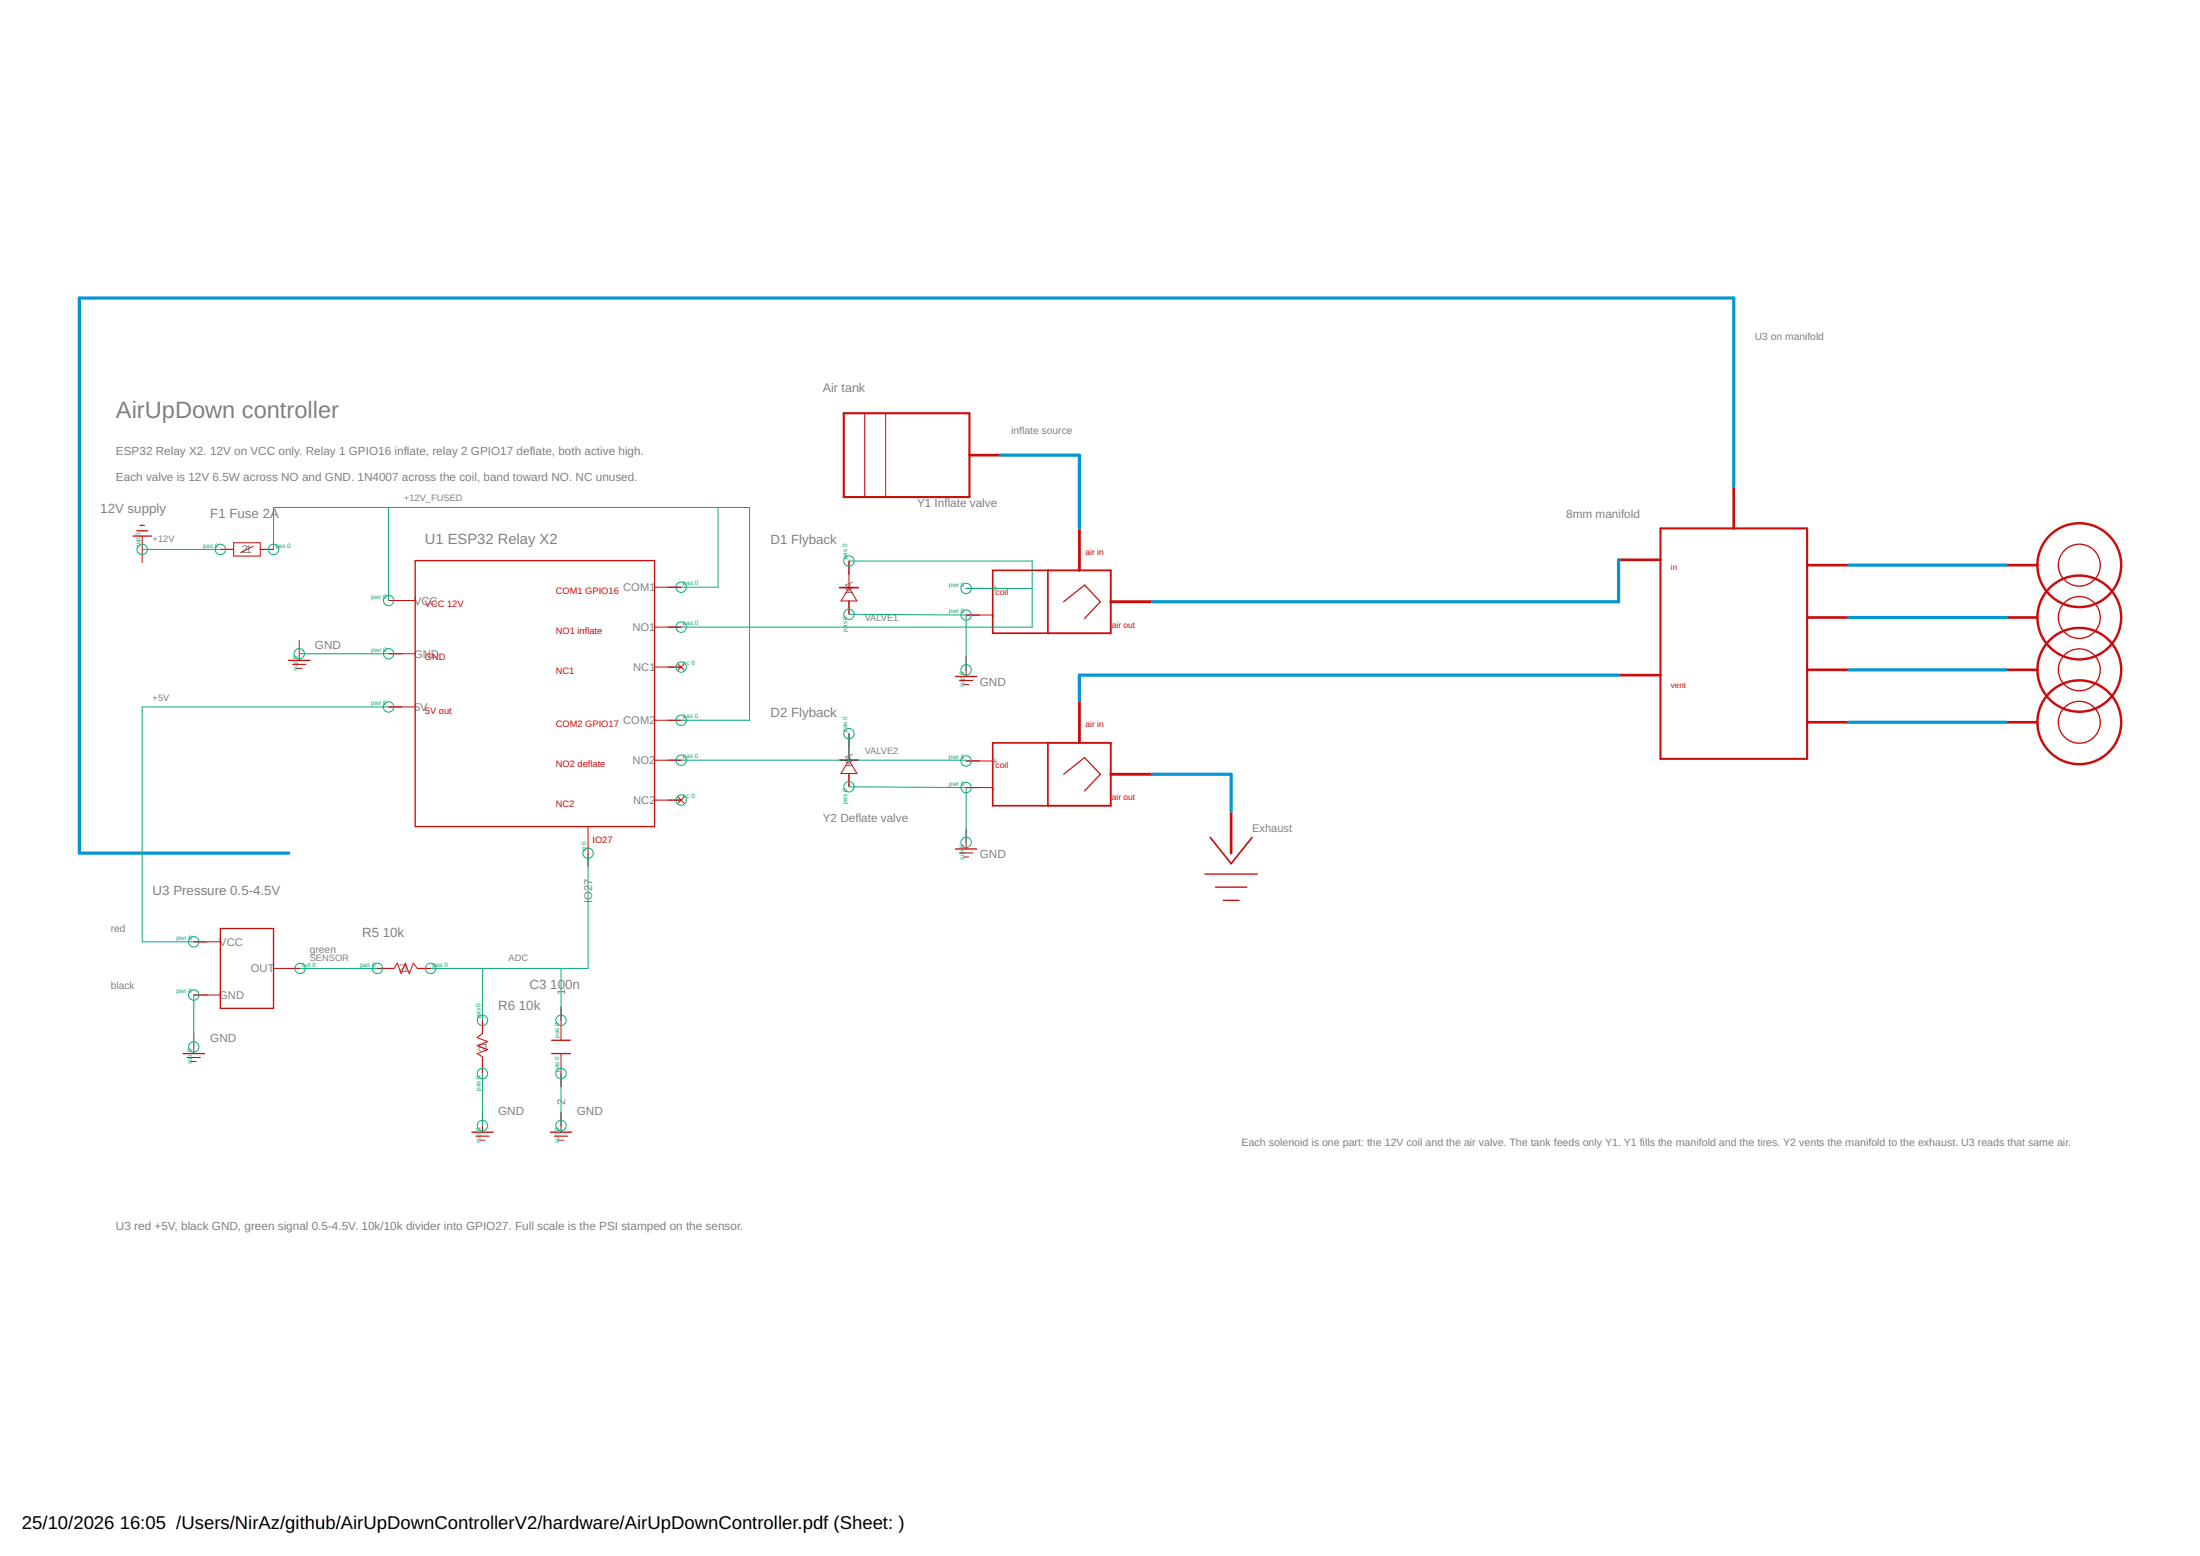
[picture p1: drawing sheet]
<svg xmlns="http://www.w3.org/2000/svg" width="420mm" height="297mm" viewBox="0 0 420 297" stroke-linecap="round" stroke-linejoin="round" font-family="sans-serif">
<g fill="none" stroke="#c90d0c" stroke-width=".19">
<path d="M169.1 78.9v16M27.2 102.3v5.1M42.1 104.9h2.5M44.6 103.6h5.1v2.6h-5.1zM48.3 104.3l-2.3 1.2M49.7 104.9h2.5M74.2 114.6h5.1M125 112.1h5.1M125 119.7h5.1M162.1 107.1v5.1M162.1 114.7v2.6M162.1 112.2l1.6 2.5h-3.1z"/>
<path d="M184.5 112.3h5.1M184.5 117.4h5.1M56.6 127.6h1.1M57.1 122.3v3.8M74.2 124.8h5.1M74.2 135h5.1M125 127.3h5.1M125 137.5h5.1M129.5 126.7l1.2 1.3M130.7 126.7l-1.2 1.3M184 130.7h1M184.5 125.3v3.8"/>
<path d="M112.3 157.8v7.6M125 145.1h5.1M125 152.7h5.1M129.5 152.1l1.2 1.2M130.7 152.1l-1.2 1.2M162.1 140v5.1M162.1 147.7v2.5M162.1 145.1l1.6 2.6h-3.1zM184.5 145.3h5.1M184.5 150.3h5.1M184.5 158.3v3.8M37 179.8h5.1"/>
<path d="M184 163.6h1M37 189.9h5.1M37 197.3v3.8M52.2 184.9h5.1M72.1 184.9h3.1l.7-1 .7 2 .8-2 .8 2 .7-2 .8 1h2.5M92.1 194.8v2.5l-1 .8 2.1 .7-2.1 .8 2.1 .8-2.1 .7 1 .7v3.1M107.1 192.2v6.4M36.5 202.6h1M91.7 217.7h.9M92.1 212.3v3.8M106.6 217.7h1.1M107.1 201.1v6.4"/>
<path d="M107.1 212.3v3.8"/>
</g>
<g fill="none" stroke="#c90d0c" stroke-width=".25">
<path d="M25.4 102.3h3.5M26.1 101.3h2.1M26.8 100.3h.8M79.3 107h45.7v50.8h-45.7zM55.1 126.1h4.1M182.5 129.1h4M42.1 177.2h10.1v15.3h-10.1zM182.5 162.1h4M230.1 166.9h10M232.1 169.4h6M233.6 171.9h3M105.4 198.6h3.5"/>
<path d="M35 201.1h4M90.1 216.1h4.1M105.1 216.1h4.1M105.4 201.1h3.5"/>
<circle cx="397.1" cy="107.9" r="4"/>
<circle cx="397.1" cy="117.9" r="4"/>
<circle cx="397.1" cy="127.9" r="4"/>
<circle cx="397.1" cy="137.9" r="4"/>
</g>
<path d="M160.4 112.2h3.5M189.6 108.9h10.5v12h-10.5zM160.4 145.1h3.5M189.6 141.8h10.5v12h-10.5zM231.1 159.9l4 5 4-5" fill="none" stroke="#c90d0c" stroke-width=".32"/>
<path d="M200.1 108.9h12v12h-12M200.1 141.8h12v12h-12" fill="none" stroke="#c90d0c" stroke-width=".36"/>
<path d="M203.1 114.9l4-3.2 3 3.2-3 3.2M203.1 147.8l4-3.2 3 3.2-3 3.2" fill="none" stroke="#c90d0c" stroke-width=".23"/>
<path d="M206.1 100.9v8M212.1 114.9h8M206.1 133.8v8M212.1 147.8h8" fill="none" stroke="#c90d0c" stroke-width=".55"/>
<path d="M165.1 78.9v16M55.9 126.8h2.5M183.2 129.9h2.6M183.2 162.8h2.6M35.7 201.9h2.6M90.9 216.9h2.5M105.9 216.9h2.5" fill="none" stroke="#c90d0c" stroke-width=".21"/>
<path d="M161.1 78.9h24v16h-24zM317.1 100.9h28v44h-28z" fill="none" stroke="#c90d0c" stroke-width=".4"/>
<g fill="none" stroke="#c90d0c" stroke-width=".51">
<path d="M185.1 86.9h6M331.1 92.9v8M309.1 106.9h8M345.1 107.9h8M345.1 117.9h8M383.1 107.9h6M383.1 117.9h6M309.1 128.9h8M345.1 127.9h8M345.1 137.9h8M383.1 127.9h6M383.1 137.9h6"/>
<path d="M235.1 154.9v8"/>
</g>
<g fill="none" stroke="#c90d0c" stroke-width=".47">
<circle cx="397.1" cy="117.9" r="8"/>
<circle cx="397.1" cy="107.9" r="8"/>
<circle cx="397.1" cy="137.9" r="8"/>
<circle cx="397.1" cy="127.9" r="8"/>
</g>
<g fill="none" stroke="#0dab76" stroke-width=".19">
<path d="M74.2 96.9v17.7M137.1 96.9v15.2h-7M27.2 104.9h14.9M52.2 104.9v-8h91v40.6h-13.1M162.1 117.3l22.4 .1v10.5M162.1 107.1h35v12.6h-67M184.5 112.3h12.6M57.1 124.8h17.1M74.2 135h-47v44.8h9.8M130.1 145.1h54.4v.2M162.1 150.2l22.4 .1v10.5M162.1 140v5.1"/>
<path d="M112.3 162.9v22h-30.1M37 189.9v10M57.3 184.9h14.8M92.1 184.9v9.9M107.1 184.9v9.9M92.1 204.9v10M107.1 204.9v10"/>
<circle cx="27.2" cy="104.9" r=".99"/>
<circle cx="42.1" cy="104.9" r=".99"/>
<circle cx="52.2" cy="104.9" r=".99"/>
<circle cx="74.2" cy="114.6" r=".99"/>
<circle cx="130.1" cy="112.1" r=".99"/>
<circle cx="130.1" cy="119.7" r=".99"/>
<circle cx="162.1" cy="117.3" r=".99"/>
<circle cx="162.1" cy="107.1" r=".99"/>
<circle cx="184.5" cy="117.4" r=".99"/>
<circle cx="184.5" cy="112.3" r=".99"/>
<circle cx="57.1" cy="124.8" r=".99"/>
<circle cx="74.2" cy="124.8" r=".99"/>
<circle cx="74.2" cy="135" r=".99"/>
<circle cx="130.1" cy="137.5" r=".99"/>
<circle cx="130.1" cy="127.3" r=".99"/>
<circle cx="184.5" cy="127.9" r=".99"/>
<circle cx="130.1" cy="145.1" r=".99"/>
<circle cx="130.1" cy="152.7" r=".99"/>
<circle cx="162.1" cy="150.2" r=".99"/>
<circle cx="162.1" cy="140" r=".99"/>
<circle cx="184.5" cy="145.3" r=".99"/>
<circle cx="184.5" cy="150.3" r=".99"/>
<circle cx="37" cy="179.8" r=".99"/>
<circle cx="112.3" cy="162.9" r=".99"/>
<circle cx="184.5" cy="160.8" r=".99"/>
<circle cx="37" cy="189.9" r=".99"/>
<circle cx="37" cy="199.9" r=".99"/>
<circle cx="57.3" cy="184.9" r=".99"/>
<circle cx="72.1" cy="184.9" r=".99"/>
<circle cx="82.2" cy="184.9" r=".99"/>
<circle cx="92.1" cy="194.8" r=".99"/>
<circle cx="107.1" cy="194.8" r=".99"/>
<circle cx="92.1" cy="214.9" r=".99"/>
<circle cx="92.1" cy="204.9" r=".99"/>
<circle cx="107.1" cy="214.9" r=".99"/>
<circle cx="107.1" cy="204.9" r=".99"/>
</g>
<path d="M191.1 86.9h15v14M331.1 92.9v-36h-315.9v106h39.9M309.1 106.9v8h-89M353.1 107.9h30M353.1 117.9h30M309.1 128.9h-103v4.9M353.1 127.9h30M353.1 137.9h30M220.1 147.8h15v7.1" fill="none" stroke="#0696d7" stroke-width=".61"/>
<text font-size="4.5" fill="#808080" x="22.2" y="79.9">AirUpDown controller</text>
<g font-size="3.5">
<text x="4.2" y="291.8">25/10/2026</text>
<text x="22.9" y="291.8">16:05 /Users/NirAz/github/AirUpDownControllerV2/hardware/AirUpDownController.pdf (Sheet: )</text>
</g>
<text font-size="2.8" fill="#808080" x="81.1" y="103.9">U1 ESP32 Relay X2</text>
<g font-size="2.5" fill="#808080">
<text x="19.2" y="97.9">12V supply</text>
<text x="40.2" y="98.9">F1 Fuse 2A</text>
<text x="147.1" y="103.9">D1 Flyback</text>
<text x="147.1" y="136.9">D2 Flyback</text>
<text x="29.2" y="170.9">U3 Pressure 0.5-4.5V</text>
<text x="69.1" y="178.9">R5</text>
<text x="73.1" y="178.9">10k</text>
<text x="101.1" y="188.9">C3</text>
<text x="105.1" y="188.9">100n</text>
<text x="95.1" y="192.9">R6</text>
<text x="99.1" y="192.9">10k</text>
</g>
<text font-size="2.4" fill="#808080" x="157.1" y="74.9">Air tank</text>
<g font-size="2.2" fill="#808080">
<text x="22.2" y="86.9">ESP32 Relay X2. 12V on VCC only. Relay 1 GPIO16 inflate, relay 2 GPIO17 deflate, both active high.</text>
<text x="22.2" y="91.9">Each valve is 12V 6.5W across NO and GND. 1N4007 across the coil, band toward NO. NC unused.</text>
<text x="175.1" y="96.9">Y1 Inflate valve</text>
<text x="299.1" y="98.9">8mm manifold</text>
<text x="60.1" y="123.9">GND</text>
<text x="187.1" y="130.9">GND</text>
<text x="157.1" y="156.9">Y2 Deflate valve</text>
<text x="187.1" y="163.9">GND</text>
<text x="40.2" y="198.9">GND</text>
<text x="95.1" y="212.9">GND</text>
<text x="110.1" y="212.9">GND</text>
<text x="22.2" y="234.9">U3 red +5V, black GND, green signal 0.5-4.5V. 10k/10k divider into GPIO27. Full scale is the PSI stamped on the sensor.</text>
</g>
<g font-size="2.1" fill="#808080">
<text x="46.2" y="105.6">21</text>
<text x="119" y="112.9">COM1</text>
<text x="162.9" y="113.4" transform="rotate(-90 162.9 113.4)">KA</text>
<text x="189.4" y="113.1">+</text>
<text x="79.1" y="115.4">VCC</text>
<text x="189.4" y="118.2">-</text>
<text x="79.1" y="125.6">GND</text>
<text x="120.8" y="120.5">NO1</text>
<text x="120.9" y="128.1">NC1</text>
<text x="79.1" y="135.7">5V</text>
<text x="119" y="138.3">COM2</text>
<text x="120.8" y="145.9">NO2</text>
<text x="162.9" y="146.3" transform="rotate(-90 162.9 146.3)">KA</text>
<text x="189.4" y="146">+</text>
<text x="120.9" y="153.5">NC2</text>
<text x="189.4" y="151.1">-</text>
<text x="239.1" y="158.9">Exhaust</text>
<text x="113.1" y="172.4" transform="rotate(-90 113.1 172.4)">IO27</text>
<text x="41.9" y="180.5">VCC</text>
<text x="47.9" y="185.6">OUT</text>
<text x="76.2" y="185.6">21</text>
<text x="41.9" y="190.7">GND</text>
<text x="107.9" y="189.9" transform="rotate(-90 107.9 189.9)">1</text>
<text x="92.9" y="200.8" transform="rotate(-90 92.9 200.8)">21</text>
<text x="107.9" y="211" transform="rotate(-90 107.9 211)">2</text>
</g>
<g font-size="2" fill="#808080">
<text x="335.1" y="64.9">U3 on manifold</text>
<text x="193.1" y="82.9">inflate source</text>
<text x="21.2" y="177.9">red</text>
<text x="59.1" y="181.9">green</text>
<text x="21.2" y="188.9">black</text>
<text x="237.1" y="218.9">Each solenoid is one part: the 12V coil and the air valve. The tank feeds only Y1. Y1 fills the manifold and the tires. Y2 vents the manifold to the exhaust. U3 reads that same air.</text>
</g>
<g font-size="1.8" fill="#808080">
<text x="77.1" y="95.7">+12V_FUSED</text>
<text x="29.2" y="103.4">+12V</text>
<text x="165.1" y="118.5">VALVE1</text>
<text x="29.2" y="133.9">+5V</text>
<text x="165.1" y="143.9">VALVE2</text>
<text x="59.1" y="183.5">SENSOR</text>
<text x="97.1" y="183.5">ADC</text>
</g>
<g font-size="1.8" fill="#c90d0c">
<text x="106.1" y="113.4">COM1 GPIO16</text>
<text x="81.1" y="115.9">VCC 12V</text>
<text x="106.1" y="121">NO1 inflate</text>
<text x="81.1" y="126.1">GND</text>
<text x="106.1" y="128.7">NC1</text>
<text x="81.1" y="136.3">5V out</text>
<text x="106.1" y="138.8">COM2 GPIO17</text>
<text x="106.1" y="146.4">NO2 deflate</text>
<text x="106.1" y="154">NC2</text>
<text x="113.1" y="160.9">IO27</text>
</g>
<g font-size="1.6" fill="#c90d0c">
<text x="207.3" y="105.9">air in</text>
<text x="190.1" y="113.7">coil</text>
<text x="212.3" y="119.9">air out</text>
<text x="207.3" y="138.8">air in</text>
<text x="190.1" y="146.6">coil</text>
<text x="212.3" y="152.8">air out</text>
</g>
<g font-size="1.5" fill="#c90d0c">
<text x="319.1" y="108.9">in</text>
<text x="319.1" y="131.4">vent</text>
</g>
<g font-size="1.2" fill="#0dab76">
<text x="26.8" y="104.5" transform="rotate(-90 26.8 104.5)">sup</text>
<text x="26.8" y="102.2" transform="rotate(-90 26.8 102.2)">0</text>
<text x="38.8" y="104.5">pas 0</text>
<text x="52.6" y="104.5">pas 0</text>
<text x="161.8" y="106.7" transform="rotate(-90 161.8 106.7)">pas 0</text>
<text x="130.4" y="111.7">pas 0</text>
<text x="181.2" y="112">pwr 0</text>
<text x="70.9" y="114.3">pwr 0</text>
<text x="130.4" y="119.4">pas 0</text>
<text x="181.2" y="117.1">pwr 0</text>
<text x="56.8" y="125.8" transform="rotate(-90 56.8 125.8)">0</text>
<text x="70.9" y="124.4">pwr 0</text>
<text x="161.8" y="120.6" transform="rotate(-90 161.8 120.6)">pas 0</text>
<text x="56.8" y="128.1" transform="rotate(-90 56.8 128.1)">su</text>
<text x="56.8" y="126.8" transform="rotate(-90 56.8 126.8)">p</text>
<text x="130.4" y="127">nc 0</text>
<text x="184.2" y="131.2" transform="rotate(-90 184.2 131.2)">su</text>
<text x="184.2" y="129.9" transform="rotate(-90 184.2 129.9)">p</text>
<text x="184.2" y="128.9" transform="rotate(-90 184.2 128.9)">0</text>
<text x="70.9" y="134.6">pwr 0</text>
<text x="130.4" y="137.1">pas 0</text>
<text x="161.8" y="139.7" transform="rotate(-90 161.8 139.7)">pas 0</text>
<text x="130.4" y="144.8">pas 0</text>
<text x="181.2" y="144.9">pwr 0</text>
<text x="181.2" y="150">pwr 0</text>
<text x="130.4" y="152.4">nc 0</text>
<text x="161.8" y="153.5" transform="rotate(-90 161.8 153.5)">pas 0</text>
<text x="184.2" y="161.8" transform="rotate(-90 184.2 161.8)">0</text>
<text x="111.9" y="162.5" transform="rotate(-90 111.9 162.5)">in 0</text>
<text x="184.2" y="164.1" transform="rotate(-90 184.2 164.1)">su</text>
<text x="184.2" y="162.8" transform="rotate(-90 184.2 162.8)">p</text>
<text x="33.7" y="179.4">pwr 0</text>
<text x="57.7" y="184.5">out 0</text>
<text x="68.8" y="184.5">pas 0</text>
<text x="82.6" y="184.5">pas 0</text>
<text x="33.7" y="189.6">pwr 0</text>
<text x="91.8" y="194.4" transform="rotate(-90 91.8 194.4)">pas 0</text>
<text x="36.6" y="203.2" transform="rotate(-90 36.6 203.2)">su</text>
<text x="36.6" y="201.9" transform="rotate(-90 36.6 201.9)">p</text>
<text x="36.6" y="200.9" transform="rotate(-90 36.6 200.9)">0</text>
<text x="106.8" y="198.1" transform="rotate(-90 106.8 198.1)">pas 0</text>
<text x="91.8" y="208.2" transform="rotate(-90 91.8 208.2)">pas 0</text>
<text x="106.8" y="204.6" transform="rotate(-90 106.8 204.6)">pas 0</text>
<text x="91.8" y="215.9" transform="rotate(-90 91.8 215.9)">0</text>
<text x="106.8" y="215.9" transform="rotate(-90 106.8 215.9)">0</text>
<text x="91.8" y="218.2" transform="rotate(-90 91.8 218.2)">su</text>
<text x="91.8" y="216.9" transform="rotate(-90 91.8 216.9)">p</text>
<text x="106.8" y="218.2" transform="rotate(-90 106.8 218.2)">su</text>
<text x="106.8" y="216.9" transform="rotate(-90 106.8 216.9)">p</text>
</g>
</svg>
